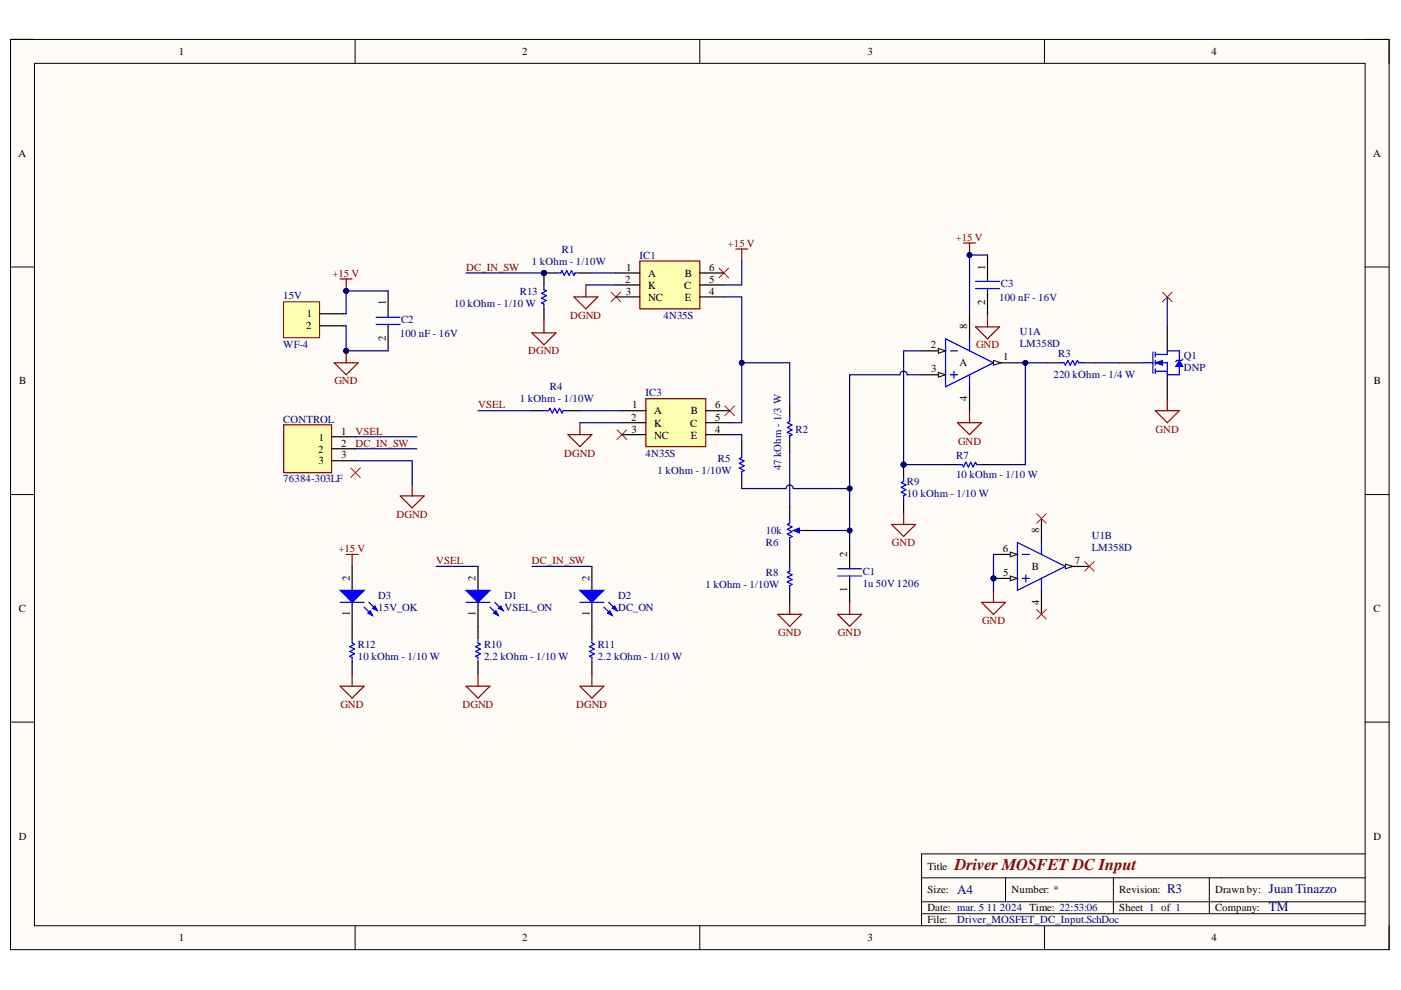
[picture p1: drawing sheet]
# Altium project Driver_MOSFET_DC_Input.PrjPcb
REV: R3
1 sheet, 25 parts. Net scope: global (net labels, ports and power ports of the same name join across sheets).
Board file: Driver_MOSFET_DC_Input.PcbDoc

## Sheet Driver_MOSFET_DC_Input.SchDoc: Driver MOSFET DC Input
size A4; CompanyName: TM; DrawnBy: Juan Tinazzo; Revision: R3; SheetNumber: 1; SheetTotal: 1; SPICEModelCacheHZCTWZKT: <root> / <DocumentId>HZCTWZKT</DocumentId> / <CacheFrame Number="0"> / <Model Name="lm358" Kind="CKT"> / <Text>*LM358 / *Dual LoPwr, HiGain, SnglSup OpAmp pkg:DIP8 (A:3,2,8,4,1)(B:5,6,8,4,7) / * / * Connections: / *              Non-Inverting Input / *              ¦   Inverting Input / *              ¦   ¦   Positive Power Supply / *              ¦   ¦   ¦   Negative Power Supply / *              ¦   ¦   ¦   ¦   Output / *              ¦   ¦   ¦   ¦   ¦ / .SUBCKT LM358  1   2   3   4   5 / C1   11 12 5.544E-12 / C2    6  7 20.00E-12 / DC    5 53 DX / DE   54  5 DX / DLP  90 91 DX / DLN  92 90 DX / DP    4  3 DX / EGND 99  0 POLY(2) 3 0 4 0 0 .5 .5 / FB    7 99 POLY(5) VB VC VE VLP VLN 0 15.91E6 -20E6 20E6 20E6 -20E6 / GA    6  0 11 12 125.7E-6 / GCM   0  6 10 99 7.067E-9 / IEE   3 10 DC 10.04E-6 / HLIM 90  0 VLIM 1K / Q1   11  2 13 QX / Q2   12  1 14 QX / R2    6  9 100.0E3 / RC1   4 11 7.957E3 / RC2   4 12 7.957E3 / RE1  13 10 2.773E3 / RE2  14 10 2.773E3 / REE  10 99 19.92E6 / RO1   8  5 50 / RO2   7 99 50 / RP    3  4 30.31E3 / VB    9  0 DC 0 / VC 3 53 DC 2.100 / VE   54  4 DC .6 / VLIM  7  8 DC 0 / VLP  91  0 DC 40 / VLN   0 92 DC 40 / .MODEL DX D(IS=800.0E-18) / .MODEL QX PNP(IS=800.0E-18 BF=250) / .ENDS LM358</Text> / </Model> / </CacheFrame> / </root>; Number: 1

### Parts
15V  WF-4  [HDR1X2]  (no BOM)
C1  1u 50V 1206  [CAPC3216X180N]
C2  value 100 nF - 16V  [CAPC1608X95N]  (hidden comment: 100n)
C3  value 100 nF - 16V  [CAPC1608X95N]  (hidden comment: 100n)
CONTROL  76384-303LF  [76384303LF]
D1  VSEL_ON  [LEDC1608X80N]
D2  DC_ON  [LEDC1608X80N]
D3  15V_OK  [LEDC1608X80N]
IC1  4N35S  [4N35S]
IC3  4N35S  [4N35S]
Q1  DNP  [TO-247 Horiz. Heatsink]  (no BOM)
R1  value 1 kOhm - 1/10W  [RESC1608X55N]  (hidden comment: 1k)
R2  value 47 kOhm - 1/3 W  [RESC1608X55N]  (hidden comment: Res1)
R3  value 220 kOhm - 1/4 W  [RESC1608X55N]  (hidden comment: Res1)
R4  value 1 kOhm - 1/10W  [RESC1608X55N]  (hidden comment: 1k)
R5  value 1 kOhm - 1/10W  [RESC1608X55N]  (hidden comment: Res1)
R6  10k  [3296W-1]
R7  value 10 kOhm - 1/10 W  [RESC1608X55N]  (hidden comment: Res1)
R8  value 1 kOhm - 1/10W  [RESC1608X55N]  (hidden comment: Res1)
R9  value 10 kOhm - 1/10 W  [RESC1608X55N]  (hidden comment: Res1)
R10  value 2.2 kOhm - 1/10 W  [RESC1608X50N]  (hidden comment: CRCW06032K20FKEA)
R11  value 2.2 kOhm - 1/10 W  [RESC1608X50N]  (hidden comment: CRCW06032K20FKEA)
R12  value 10 kOhm - 1/10 W  [RESC1608X50N]  (hidden comment: CRCW060310K0FKEA)
R13  value 10 kOhm - 1/10 W  [RESC1608X50N]  (hidden comment: CRCW060310K0FKEA)
U1  LM358D  [751-07_M]  (parts A,B of 2)

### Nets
+15 V: 15V.1 C2.1 C3.1 D3.2(A) IC1.5(C) U1.8(V+)
DGND: CONTROL.3 IC1.2(K) IC3.2(K) R10.1 R11.1 R13.1
GND: 15V.2 C1.1 C2.2 C3.2 Q1.3(S) R8.2 R9.2 R12.1 U1.4(V-) U1.5(IN+) U1.6(IN-)
DC_IN_SW: CONTROL.2 D2.2(A) R1.1 R13.2
VSEL: CONTROL.1 D1.2(A) R4.1
NetC1_2: C1.2 R5.2 R6.2(BOT) U1.3(IN+)
NetD1_1: D1.1(K) R10.2
NetD2_1: D2.1(K) R11.2
NetD3_1: D3.1(K) R12.2
NetIC1_1: IC1.1(A) R1.2
NetIC1_4: IC1.4(E) IC3.5(C) R2.1
NetIC3_1: IC3.1(A) R4.2
NetIC3_4: IC3.4(E) R5.1
NetQ1_1: Q1.1(G) R3.2
NetR2_2: R2.2 R6.1(TOP)
NetR3_1: R3.1 R7.2 U1.1(OUT)
NetR6_3: R6.3(TAP) R8.1
NetR7_1: R7.1 R9.1 U1.2(IN-)

Not connected (* = marked no-connect by the designer): IC1 3(NC)* 6(B)*; IC3 3(NC)* 6(B)*; Q1 2(D)*; U1 7(OUT)*
